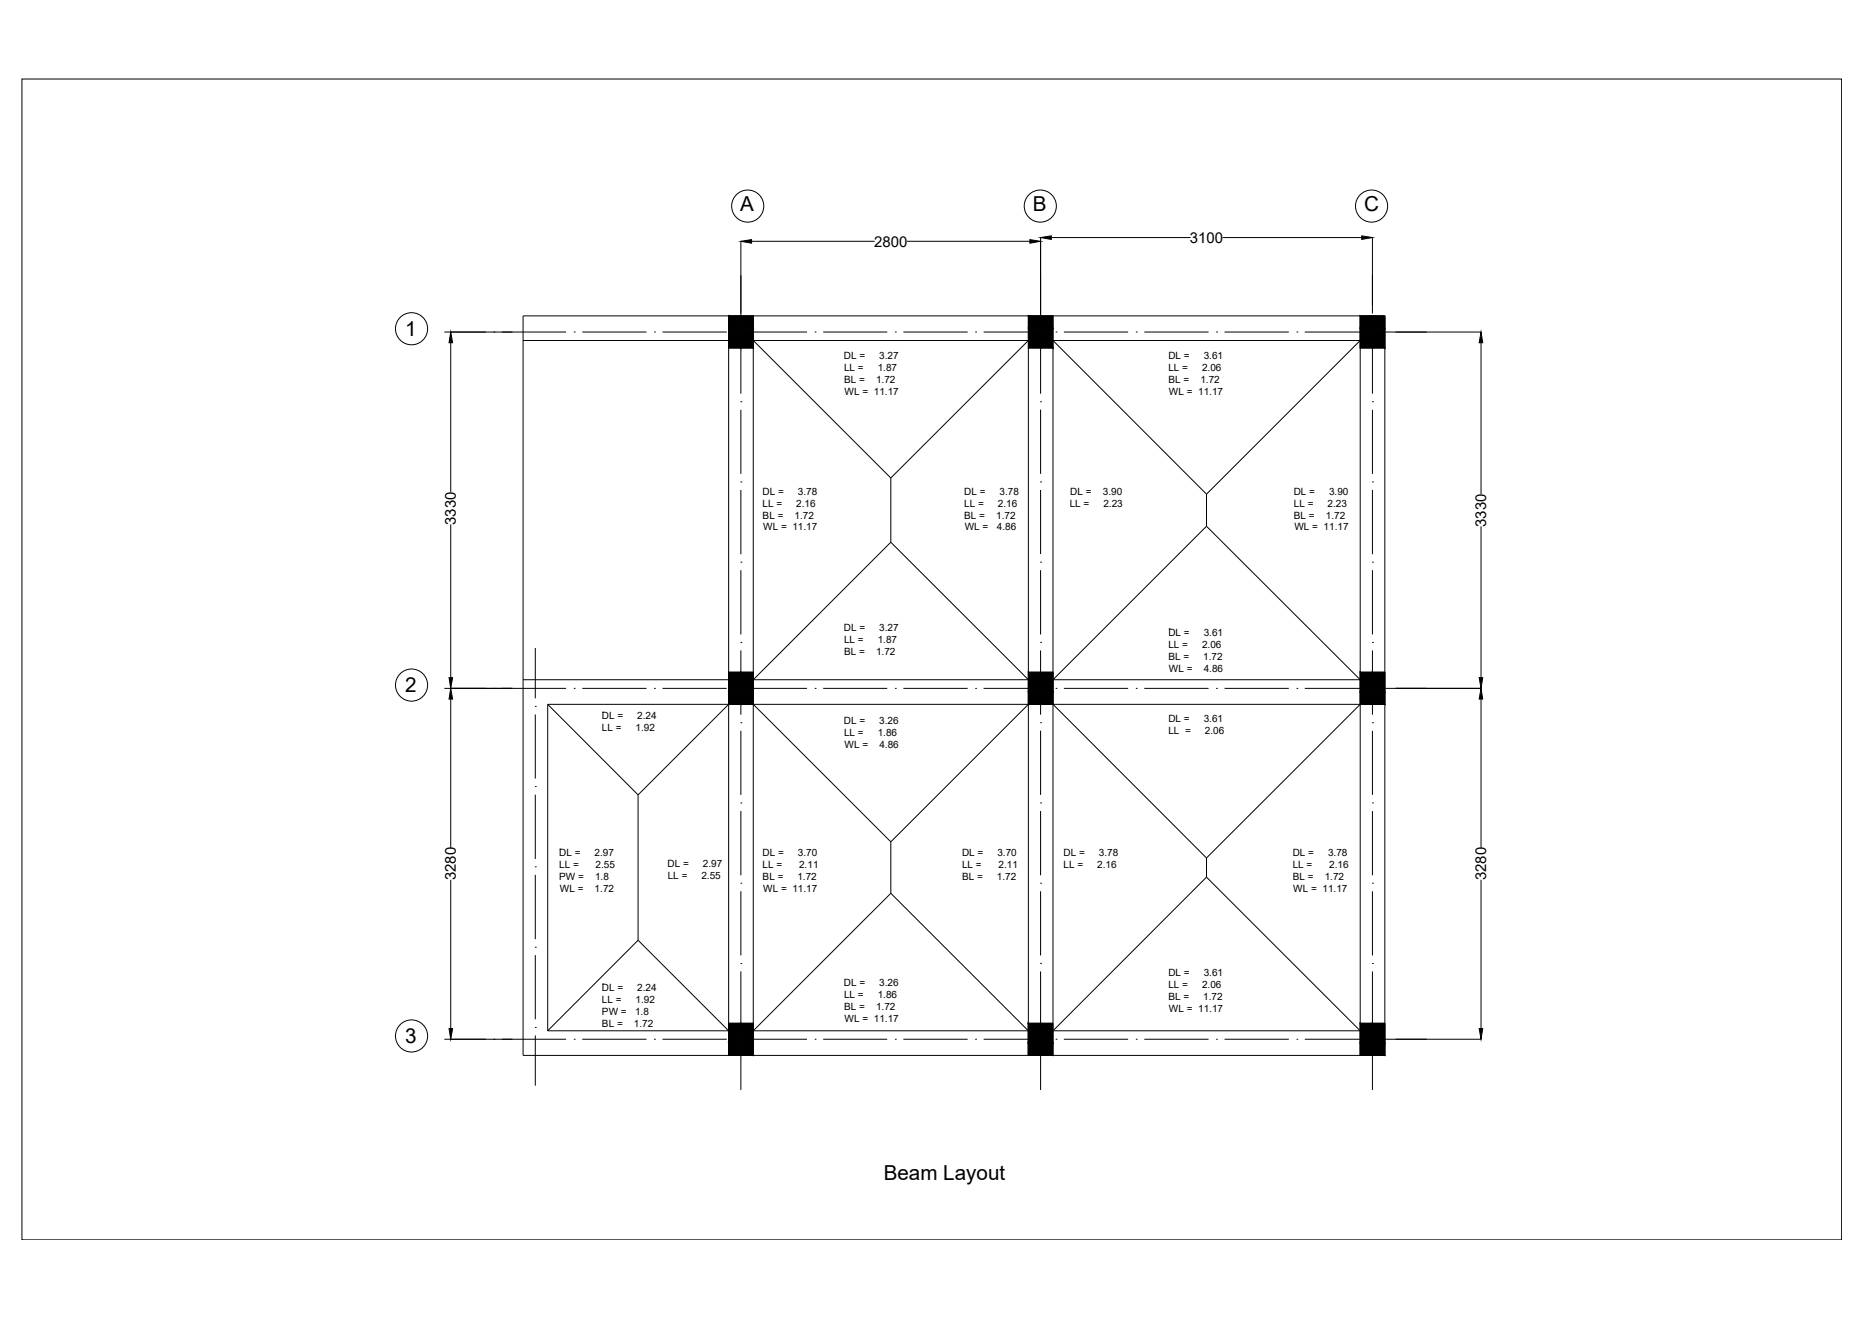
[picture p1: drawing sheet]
<svg xmlns="http://www.w3.org/2000/svg" width="420mm" height="297mm" viewBox="0 0 420 297" stroke-linecap="round" stroke-linejoin="round" font-family="sans-serif">
<!-- layer: 0 -->
<g fill="none" stroke="#000" stroke-width=".23">
<path d="M4.9 17.8h410v261.6h-410zM166.9 54.4v18M169.3 54.4h27.7M204.3 54.4h27.7M234.4 53.5v18.9M236.8 53.5h31.4M275.4 53.5h31.4M309.2 53.5v17.1M100.1 74.8h27.4M101.5 77.2v33.7M111.3 74.8h.1M117.8 71.2h194.2v166.7h-194.2z"/>
<path d="M117.8 76.7h188.6l-34.6 34.7M129.4 74.8h.1M131.2 74.8h14.5M147.4 74.8h.1M149.3 74.8h14.4M164.2 71.2h5.5v7.2h-5.5zM164.2 71.2v166.7M165.6 74.8h.1M166.9 72.5h.1M166.9 74.2v14.5M167.3 74.8h14.5M169.7 71.2v166.7"/>
<path d="M169.7 76.7l31 31M183.6 74.8h.1M185.4 74.8h14.5M201.7 74.8h.1M203.5 74.8h14.5M219.8 74.8h.1M221.6 74.8h14.5M231.7 71.2h5.5v7.2h-5.5zM231.7 78.4v152.2M231.7 76.7l-31 31M234.4 72.4h.1M234.4 74.2v14.5"/>
<path d="M237.2 78.4v152.2M237.2 76.7l34.6 34.7M237.9 74.8h.1M239.7 74.8h14.5M256 74.8h.1M257.8 74.8h14.5M274.1 74.8h.1M275.9 74.8h14.5M292.2 74.8h.1M293.9 74.8h14.5M306.4 71.2h5.6v7.2h-5.6zM306.4 71.2v166.7"/>
<path d="M309.2 72.5h.1M309.2 74.2v14.5M310.2 74.8h.1M312.1 74.8h21.6M333.7 77.2v34.2M166.9 90.5h.1M166.9 92.4v14.4M234.4 90.5h.1M234.4 92.3v14.5M309.2 90.5h.1M309.2 92.4v14.4M101.5 118.2v34.5"/>
<path d="M166.9 108.6h.1M166.9 110.4v14.5M200.7 107.7v14.5M234.4 108.6h.1M234.4 110.4v14.5M271.8 118.6l-34.6 34.6M271.8 118.6l34.6 34.6M271.8 111.4v7.2M309.2 108.6h.1M309.2 110.4v14.5M333.7 118.6v34.1M166.9 126.7h.1"/>
<path d="M166.9 128.5v14.5M200.7 122.2l-31 31M200.7 122.2l31 31M234.4 126.7h.1M234.4 128.5v14.5M309.2 126.7h.1M309.2 128.5v14.5M100.1 155.1h27.4M101.5 157.6v33.5M111.3 155.1h.1M117.8 153.2h194.2M120.6 159.2h.1"/>
<path d="M120.6 146v11.4M123.4 158.7v73.6M123.4 158.7h188.6M123.4 158.7l20.3 20.4M129.4 155.1h.1M131.2 155.1h14.5M147.4 155.1h.1M149.3 155.1h14.4M164.2 151.5h5.5v7.2h-5.5zM164.2 158.7l-20.5 20.4M165.6 155.1h.1M166.9 144.8h.1"/>
<path d="M166.9 146.6v14.5M167.3 155.1h14.5M169.7 158.7l31 31M183.6 155.1h.1M185.4 155.1h14.5M201.7 155.1h.1M203.5 155.1h14.5M219.8 155.1h.1M221.6 155.1h14.5M231.7 151.5h5.5v7.2h-5.5zM231.7 158.7l-31 31M234.4 144.8h.1"/>
<path d="M234.4 155.1h.1M234.4 146.6v14.5M237.2 158.7l34.6 34.7M237.9 155.1h.1M239.7 155.1h14.5M256 155.1h.1M257.8 155.1h14.5M263.4 141.7h.1M274.1 155.1h.1M275.9 155.1h14.5M292.2 155.1h.1M293.9 155.1h14.5"/>
<path d="M306.4 151.5h5.6v7.2h-5.6zM306.4 158.7l-34.6 34.7M309.2 144.8h.1M309.2 146.6v14.5M310.2 155.1h.1M312.1 155.1h21.6M333.7 157.6v33.5M120.6 177.3h.1M120.6 161v14.5M120.6 179.1v14.5M135.8 160.5h.1M143.7 179.1v32.8"/>
<path d="M166.9 162.9h.1M166.9 164.7v14.4M234.4 162.9h.1M234.4 164.7v14.4M309.2 162.9h.1M309.2 164.7v14.4M101.5 198.3v33.5M120.6 195.4h.1M120.6 197.2v14.5M126.1 191.4h.1M166.9 199h.1M166.9 181h.1"/>
<path d="M166.9 182.8v14.5M200.7 189.7v11.6M234.4 199h.1M234.4 181h.1M234.4 182.8v14.5M271.8 193.4v4.3M309.2 199h.1M309.2 181h.1M309.2 182.8v14.5M333.7 198.3v33.5M120.6 213.5h.1M120.6 215.3v14.4"/>
<path d="M143.7 211.9l20.5 20.4M143.7 211.9l-20.3 20.4M166.9 217.2h.1M166.9 200.9v14.4M166.9 218.9v14.5M200.7 201.3l-31 31M200.7 201.3l31 31M234.4 217.1h.1M234.4 200.9v14.4M234.4 218.9v14.5M309.2 217.2h.1M309.2 200.9v14.4"/>
<path d="M309.2 218.9v14.5M100.1 234.2h27.4M111.3 234.2h.1M120.6 231.5h.1M120.6 233.4v11.3M123.4 232.3h183l-34.6-34.6-34.6 34.6M129.4 234.2h.1M131.2 234.2h14.5M135.8 221.8h.1M147.4 234.2h.1M149.3 234.2h14.4M164.2 230.6h5.5v7.3h-5.5z"/>
<path d="M165.6 234.2h.1M166.9 235.2h.1M166.9 237.1v8.5M167.3 234.2h14.5M183.6 234.2h.1M185.4 234.2h14.5M201.7 234.2h.1M203.5 234.2h14.5M219.8 234.2h.1M221.6 234.2h14.5M231.6 230.6h5.6v7.3h-5.6zM234.4 235.2h.1"/>
<path d="M234.4 237v8.6M237.9 234.2h.1M239.7 234.2h14.5M256 234.2h.1M257.8 234.2h14.5M274.1 234.2h.1M275.9 234.2h14.5M292.2 234.2h.1M293.9 234.2h14.5M306.4 230.6h5.6v7.3h-5.6zM309.2 235.2h.1M309.2 237.1v8.5"/>
<path d="M310.2 234.2h.1M312.1 234.2h21.6"/>
<circle cx="168.5" cy="46.4" r="3.6"/>
<circle cx="234.4" cy="46.4" r="3.6"/>
<circle cx="309" cy="46.4" r="3.6"/>
<circle cx="92.7" cy="74.1" r="3.6"/>
<circle cx="92.7" cy="154.4" r="3.6"/>
<circle cx="92.7" cy="233.5" r="3.6"/>
</g>
<g fill="#000" stroke="#000" stroke-width=".23">
<path d="M166.9 54.4l2.4-.4v.8zM232 54l2.4 .4-2.4 .4zM234.4 53.5l2.4-.3v.8zM306.8 53.2l2.4 .3-2.4 .5zM101.5 74.8l.5 2.4h-.8zM333.7 74.8l.3 2.4h-.8zM101.2 152.7h.8l-.5 2.4zM101.5 155.1l.5 2.5h-.8zM333.2 152.7h.8l-.3 2.4zM333.7 155.1l.3 2.5h-.8zM101.2 231.8h.8l-.5 2.4zM333.2 231.8h.8l-.3 2.4z"/>
<path d="M164.2 71.2l2.7 2.8v-2.8zM164.2 71.2l2.7 2.8h-2.7z"/>
<path d="M164.2 74l2.7 4.4v-4.4zM164.2 74l2.7 4.4h-2.7z"/>
<path d="M166.9 71.2l2.8 2.8v-2.8zM166.9 71.2l2.8 2.8h-2.8z"/>
<path d="M166.9 74l2.8 4.4v-4.4zM166.9 74l2.8 4.4h-2.8z"/>
<path d="M231.7 71.2l2.7 2.8v-2.8zM231.7 71.2l2.7 2.8h-2.7z"/>
<path d="M231.7 74l2.7 4.4v-4.4zM231.7 74l2.7 4.4h-2.7z"/>
<path d="M234.4 71.2l2.8 2.8v-2.8zM234.4 71.2l2.8 2.8h-2.8z"/>
<path d="M234.4 74l2.8 4.4v-4.4zM234.4 74l2.8 4.4h-2.8z"/>
<path d="M306.4 71.2l2.8 2.8v-2.8zM306.4 71.2l2.8 2.8h-2.8z"/>
<path d="M306.4 74l2.8 4.4v-4.4zM306.4 74l2.8 4.4h-2.8z"/>
<path d="M309.2 71.2l2.8 2.8v-2.8zM309.2 71.2l2.8 2.8h-2.8z"/>
<path d="M309.2 74l2.8 4.4v-4.4zM309.2 74l2.8 4.4h-2.8z"/>
<path d="M164.2 151.5l2.7 4.5v-4.5zM164.2 151.5l2.7 4.5h-2.7z"/>
<path d="M164.2 156l2.7 2.7v-2.7zM164.2 156l2.7 2.7h-2.7z"/>
<path d="M166.9 151.5l2.8 4.5v-4.5zM166.9 151.5l2.8 4.5h-2.8z"/>
<path d="M166.9 156l2.8 2.7v-2.7zM166.9 156l2.8 2.7h-2.8z"/>
<path d="M231.7 151.5l2.7 4.5v-4.5zM231.7 151.5l2.7 4.5h-2.7z"/>
<path d="M231.7 156l2.7 2.7v-2.7zM231.7 156l2.7 2.7h-2.7z"/>
<path d="M234.4 151.5l2.8 4.5v-4.5zM234.4 151.5l2.8 4.5h-2.8z"/>
<path d="M234.4 156l2.8 2.7v-2.7zM234.4 156l2.8 2.7h-2.8z"/>
<path d="M306.4 151.5l2.8 4.5v-4.5zM306.4 151.5l2.8 4.5h-2.8z"/>
<path d="M306.4 156l2.8 2.7v-2.7zM306.4 156l2.8 2.7h-2.8z"/>
<path d="M309.2 151.5l2.8 4.5v-4.5zM309.2 151.5l2.8 4.5h-2.8z"/>
<path d="M309.2 156l2.8 2.7v-2.7zM309.2 156l2.8 2.7h-2.8z"/>
<path d="M164.2 230.6l2.7 4.5v-4.5zM164.2 230.6l2.7 4.5h-2.7z"/>
<path d="M164.2 235.1l2.7 2.8v-2.8zM164.2 235.1l2.7 2.8h-2.7z"/>
<path d="M166.9 230.6l2.8 4.5v-4.5zM166.9 230.6l2.8 4.5h-2.8z"/>
<path d="M166.9 235.1l2.8 2.8v-2.8zM166.9 235.1l2.8 2.8h-2.8z"/>
<path d="M231.6 230.6l2.8 4.5v-4.5zM231.6 230.6l2.8 4.5h-2.8z"/>
<path d="M231.6 235.1l2.8 2.8v-2.8zM231.6 235.1l2.8 2.8h-2.8z"/>
<path d="M234.4 230.6l2.8 4.5v-4.5zM234.4 230.6l2.8 4.5h-2.8z"/>
<path d="M234.4 235.1l2.8 2.8v-2.8zM234.4 235.1l2.8 2.8h-2.8z"/>
<path d="M306.4 230.6l2.8 4.5v-4.5zM306.4 230.6l2.8 4.5h-2.8z"/>
<path d="M306.4 235.1l2.8 2.8v-2.8zM306.4 235.1l2.8 2.8h-2.8z"/>
<path d="M309.2 230.6l2.8 4.5v-4.5zM309.2 230.6l2.8 4.5h-2.8z"/>
<path d="M309.2 235.1l2.8 2.8v-2.8zM309.2 235.1l2.8 2.8h-2.8z"/>
</g>
<g font-size="4.7">
<text x="166.7" y="47.6">A</text>
<text x="232.7" y="47.6">B</text>
<text x="307.3" y="47.6">C</text>
<text x="91.3" y="75.7">1</text>
<text x="91.3" y="156">2</text>
<text x="91.3" y="235.1">3</text>
<text x="199.1" y="266">Beam Layout</text>
</g>
<g font-size="3.4">
<text x="197" y="55.6">2800</text>
<text x="268.1" y="54.7">3100</text>
<text x="102.7" y="118.3" transform="rotate(-90 102.7 118.3)">3330</text>
<text x="334.8" y="118.7" transform="rotate(-90 334.8 118.7)">3330</text>
<text x="102.7" y="198.4" transform="rotate(-90 102.7 198.4)">3280</text>
<text x="334.8" y="198.4" transform="rotate(-90 334.8 198.4)">3280</text>
</g>
<g font-size="2.3">
<text x="190.1" y="80.9">DL =</text>
<text x="190.1" y="83.6">LL =</text>
<text x="197.7" y="83.6">1.87</text>
<text x="198.1" y="80.9">3.27</text>
<text x="263.2" y="80.9">DL =</text>
<text x="263.2" y="83.6">LL =</text>
<text x="270.8" y="83.6">2.06</text>
<text x="271.2" y="80.9">3.61</text>
<text x="190.1" y="86.3">BL =</text>
<text x="190.3" y="89">WL = 11.17</text>
<text x="197.4" y="86.3">1.72</text>
<text x="263.2" y="86.3">BL =</text>
<text x="263.3" y="89">WL = 11.17</text>
<text x="270.4" y="86.3">1.72</text>
<text x="171.8" y="111.4">DL =</text>
<text x="179.8" y="111.4">3.78</text>
<text x="217.2" y="111.4">DL =</text>
<text x="225.2" y="111.4">3.78</text>
<text x="241.1" y="111.4">DL =</text>
<text x="248.4" y="111.4">3.90</text>
<text x="291.5" y="111.4">DL =</text>
<text x="299.4" y="111.4">3.90</text>
<text x="171.8" y="114.2">LL =</text>
<text x="171.8" y="116.9">BL =</text>
<text x="171.9" y="119.5">WL = 11.17</text>
<text x="179" y="116.9">1.72</text>
<text x="179.4" y="114.2">2.16</text>
<text x="217.2" y="114.2">LL =</text>
<text x="217.2" y="116.9">BL =</text>
<text x="217.4" y="119.5">WL =</text>
<text x="224.4" y="116.9">1.72</text>
<text x="224.6" y="119.5">4.86</text>
<text x="224.8" y="114.2">2.16</text>
<text x="241" y="114.2">LL =</text>
<text x="248.6" y="114.2">2.23</text>
<text x="291.5" y="114.2">LL =</text>
<text x="291.5" y="116.9">BL =</text>
<text x="291.6" y="119.5">WL = 11.17</text>
<text x="298.7" y="116.9">1.72</text>
<text x="299.1" y="114.2">2.23</text>
<text x="190.1" y="142.3">DL =</text>
<text x="198.1" y="142.3">3.27</text>
<text x="263.2" y="143.3">DL =</text>
<text x="271.2" y="143.3">3.61</text>
<text x="190.1" y="144.9">LL =</text>
<text x="190.1" y="147.6">BL =</text>
<text x="197.4" y="147.6">1.72</text>
<text x="197.7" y="144.9">1.87</text>
<text x="263.2" y="146">LL =</text>
<text x="263.2" y="148.7">BL =</text>
<text x="270.8" y="146">2.06</text>
<text x="271" y="148.7">1.72</text>
<text x="263.3" y="151.4">WL =</text>
<text x="271.2" y="151.4">4.86</text>
<text x="135.6" y="162.1">DL =</text>
<text x="135.6" y="164.8">LL =</text>
<text x="143.2" y="164.8">1.92</text>
<text x="143.6" y="162.1">2.24</text>
<text x="190.1" y="163.2">DL =</text>
<text x="190.1" y="165.8">LL =</text>
<text x="197.7" y="165.8">1.86</text>
<text x="198.1" y="163.2">3.26</text>
<text x="263.2" y="162.6">DL =</text>
<text x="263.2" y="165.3">LL =</text>
<text x="271.2" y="162.6">3.61</text>
<text x="271.4" y="165.3">2.06</text>
<text x="190.3" y="168.6">WL =</text>
<text x="198.1" y="168.6">4.86</text>
<text x="126" y="193">DL =</text>
<text x="126" y="195.7">LL =</text>
<text x="133.9" y="193">2.97</text>
<text x="134.2" y="195.7">2.55</text>
<text x="150.4" y="195.4">DL =</text>
<text x="158.4" y="195.4">2.97</text>
<text x="171.8" y="193">DL =</text>
<text x="171.8" y="195.7">LL =</text>
<text x="179.8" y="193">3.70</text>
<text x="180" y="195.7">2.11</text>
<text x="216.7" y="193">DL =</text>
<text x="216.7" y="195.7">LL =</text>
<text x="224.7" y="193">3.70</text>
<text x="224.9" y="195.7">2.11</text>
<text x="239.6" y="193">DL =</text>
<text x="239.6" y="195.7">LL =</text>
<text x="247.2" y="195.7">2.16</text>
<text x="247.5" y="193">3.78</text>
<text x="291.2" y="193">DL =</text>
<text x="291.2" y="195.7">LL =</text>
<text x="299.2" y="193">3.78</text>
<text x="299.4" y="195.7">2.16</text>
<text x="126" y="198.4">PW =</text>
<text x="126.1" y="201.1">WL =</text>
<text x="134" y="201.1">1.72</text>
<text x="134.1" y="198.4">1.8</text>
<text x="150.4" y="198.1">LL =</text>
<text x="158" y="198.1">2.55</text>
<text x="171.8" y="198.4">BL =</text>
<text x="171.9" y="201.1">WL = 11.17</text>
<text x="179.6" y="198.4">1.72</text>
<text x="216.7" y="198.4">BL =</text>
<text x="224.6" y="198.4">1.72</text>
<text x="291.2" y="198.4">BL =</text>
<text x="291.4" y="201.1">WL = 11.17</text>
<text x="298.4" y="198.4">1.72</text>
<text x="263.2" y="220">DL =</text>
<text x="271.2" y="220">3.61</text>
<text x="135.6" y="223.4">DL =</text>
<text x="135.6" y="226.1">LL =</text>
<text x="143.2" y="226.1">1.92</text>
<text x="143.6" y="223.4">2.24</text>
<text x="190.1" y="222.2">DL =</text>
<text x="190.1" y="224.8">LL =</text>
<text x="190.1" y="227.5">BL =</text>
<text x="197.4" y="227.5">1.72</text>
<text x="197.7" y="224.8">1.86</text>
<text x="198.1" y="222.2">3.26</text>
<text x="263.2" y="222.7">LL =</text>
<text x="263.2" y="225.4">BL =</text>
<text x="270.8" y="222.7">2.06</text>
<text x="271" y="225.4">1.72</text>
<text x="135.6" y="228.8">PW =</text>
<text x="135.6" y="231.5">BL =</text>
<text x="142.8" y="231.5">1.72</text>
<text x="143.1" y="228.8">1.8</text>
<text x="190.3" y="230.2">WL = 11.17</text>
<text x="263.3" y="228.1">WL = 11.17</text>
</g>
</svg>
